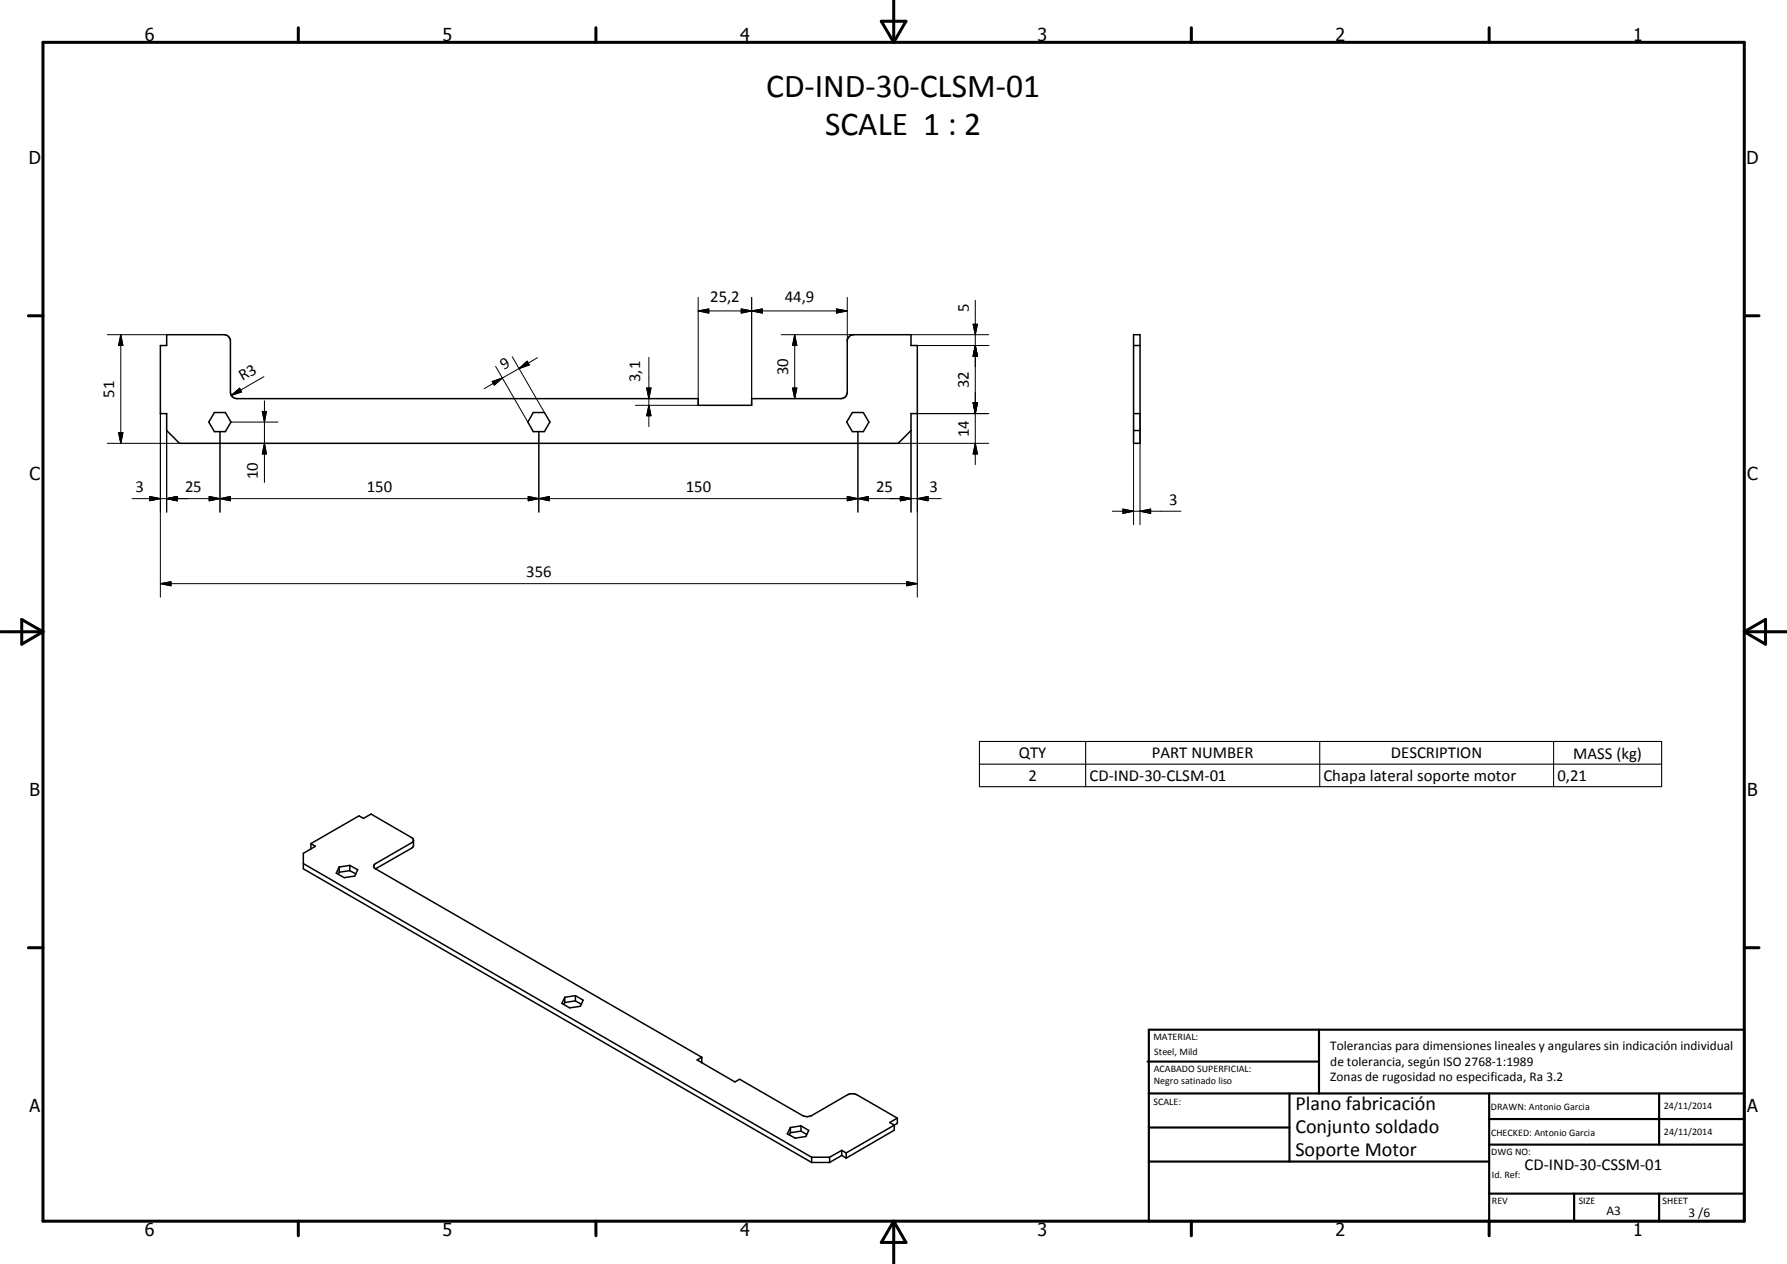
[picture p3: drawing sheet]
<svg xmlns="http://www.w3.org/2000/svg" width="420mm" height="297mm" viewBox="0 0 420 297" stroke-linecap="round" stroke-linejoin="round" font-family="sans-serif">
<g fill="none" stroke="#000" stroke-width=".35">
<path d="M39.2 78.7h13.8a1.43 1.43 0 0 1 1.2 1.2v12.3a1.52 1.52 0 0 0 1.5 1.5h108.5v1.5h12.5v-1.5h21a1.45 1.45 0 0 0 1.5-1.5l.1-12.6a1.45 1.45 0 0 1 1.4-.9h13.5v2.5h1.5v16h-1.5v4l-3 3h-169l-3-3v-4h-1.5v-16h1.5zM266.5 78.7h1.5v25.5h-1.5zM50.4 96.9h2.6l1.3 2.3-1.3 2.2h-2.6l-1.3-2.2zM125.4 96.9h2.6l1.3 2.3-1.3 2.2h-2.6l-1.3-2.2zM200.4 96.9h2.6l1.3 2.3-1.3 2.2h-2.6l-1.3-2.2zM266.5 97.2h1.5M266.5 81.2h1.5M266.5 101.2h1.5M73.1 198.2l1.1 .7-2.9 1.6v3.7l119.5 69M73.1 198.2v1.3M97.2 197.4v1.3l-.4 .6-8.5 4.9M97.2 197.4l-.4-.6-9.6-5.5-1.7 1-1.1-.6-11.3 6.5"/>
<path d="M97.2 197.4l-.4 .6-8.5 4.9a.64 .64 0 0 0-.5 .7 .64 .64 0 0 0 .5 .6M71.3 202.9l119.5 69M79.7 205l-.2 .4M79.7 203.8v1.2M82.2 204.6l1.4 .8M82.2 204.6l-2.5 .4M82.2 203.4l1.9 1-.7 1.5-2.5 .3-1.8-1 .6-1.4M82.2 203.4v1.2M82.2 203.4l-2.5 .4M88.3 204.2l76.7 44.3M132.8 235.6l-.3 .5M132.8 234.4v1.2"/>
<path d="M135.3 235.2l-2.5 .4M135.3 235.2l1.4 .8M135.3 234v1.2M135.3 234l-2.5 .4M135.3 234l1.8 1-.6 1.5-2.6 .4-1.8-1.1 .7-1.4M165 248.5l-1.1 .6 8.9 5.2 1.1-.7 15.3 8.7 .6 .1 1-.2 8.5-4.9a2.42 2.42 0 0 1 2.2 0l9.5 5.5M165 248.5l-.1 1.2M185.8 266.2l-.2 .5M185.8 265v1.2M188.3 265.8l-2.5 .4M188.3 265.8l1.4 .8M188.3 264.6v1.2"/>
<path d="M188.3 264.6l-2.5 .4M188.3 264.6l1.8 1-.6 1.5-2.5 .4-1.9-1.1 .7-1.4M190.8 273.2h4.3M190.8 271.9h4.3M190.8 271.9v1.3M195.1 271.9v1.3M197.9 271.5l-2.8 1.7M197.9 270.3l-2.8 1.6M197.9 271.5l1.1 .7M197.9 270.3l1.1 .6M197.9 270.3v1.2M199 270.9v1.3"/>
<path d="M210.3 264.4v1.2l-11.3 6.6M210.3 264.4l-11.3 6.5M211 262.8v1.2l-.7 .4M211 262.8l-1.8 1 1.1 .6"/>
</g>
<g fill="none" stroke="#000" stroke-width=".71">
<path d="M10.1 9.9h400v277.1h-400zM70.1 6.5v3.4M140.1 6.5v3.4M207.2 5h5.8l-2.9 4.9zM210.1 0v9.9M280.1 6.5v3.4M350.1 6.5v3.4M6.7 74.2h3.4M410.1 74.2h3.5M.1 148.5h10M5.1 145.6l5 2.9-5 2.9zM410.1 148.5h10"/>
<path d="M410.1 148.5l5-2.9v5.8zM6.7 222.7h3.4M410.1 222.7h3.5M70.1 287v3.4M140.1 287v3.4M210.1 287v10M210.1 287l2.9 5h-5.8zM280.1 287v3.4M350.1 287v3.4"/>
</g>
<g fill="none" stroke="#000" stroke-width=".51">
<path d="M269.8 249.5h40.3M270.1 242h140v45h-140zM270.1 257h140M303.2 257v16M310.1 242v15M350.1 257v30M390.1 257v12M270.1 265h33.1M270.1 273h80M350.1 269h60M350.1 263h60M350.1 280.5h60"/>
<path d="M370.1 280.5v6.5M390.1 280.5v6.5"/>
</g>
<path d="M230.3 174.2h160.4v10.7h-160.4zM230.3 179.6h160.4M255.3 174.2v10.7M310.3 174.2v10.7M365.3 174.2v10.7" fill="none" stroke="#000" stroke-width=".25"/>
<g fill="none" stroke="#000" stroke-width=".24">
<path d="M25.2 78.7h14M28.4 78.7l.5 2.5h-1zM28.4 78.7v25.5M164.2 73.1l2.5-.5v1zM164.2 73.1h35M164.2 69.9v25.3h-14.8M174.3 72.6l2.4 .5-2.4 .5zM176.7 73.1l2.5-.5v1zM176.7 69.9v25.3M183.7 78.7h17M186.8 78.7l.6 2.5h-1.1zM186.8 78.7v15"/>
<path d="M196.7 72.6l2.5 .5-2.5 .5zM199.2 69.9v10.3M214.2 78.7h18.3M228.8 76.2h1l-.5 2.5zM229.3 70.6v38.6M37.7 97.2v43.1M54.3 99.2h11.1M54.4 92.9l1.9-1.7 .5 .9zM55.7 92.2h.1M55.7 92.2l.8-.5-2.1 1.2M61.7 96.7h.9l-.4 2.5zM62 88.5l-6.3 3.7"/>
<path d="M62.2 94.2v19.2M115.7 89.7l2.4-.9-1.9 1.7zM116.5 86.1l7.6 13.1M118.1 88.8l-4.3 2.6M120.4 83.8l7.6 13.1M122 86.6l1.9-1.7 .5 .9zM122 86.6l-3.9 2.2M126.4 84.1l-4.4 2.5M152 91.2h1.1l-.5 2.5zM152.6 95.2l.5 2.5h-1.1zM152.6 84v16.2M186.3 91.2h1.1l-.6 2.5z"/>
<path d="M215.7 81.2h16.8M228.8 94.7h1l-.5 2.5zM229.3 81.2l.5 2.5h-1zM232.5 97.2h-16.8v43.1M266.5 97.2v26.1M268 97.2v26.1M25.2 104.2h17M27.9 101.7h1l-.5 2.5zM31.1 117.2h190.2M35.2 116.7l2.5 .5-2.5 .5zM39.2 117.2l2.5-.5v1zM39.2 101.2v19.2"/>
<path d="M49.2 116.7l2.5 .5-2.5 .5zM51.7 117.2l2.5-.5v1zM51.7 101.4v19M62.2 104.2l.4 2.5h-.9zM124.2 116.7l2.5 .5-2.5 .5zM124.2 116.7l5 1v-1l-5 1zM126.7 117.2l2.5-.5v1zM126.7 101.4v19M199.2 116.7l2.5 .5-2.5 .5zM199.2 116.7l5 1v-1l-5 1zM201.7 117.2l2.5-.5v1zM201.7 101.4v19"/>
<path d="M211.2 104.2h21.3M211.7 116.7l2.5 .5-2.5 .5zM214.2 101.2v19.2M215.7 117.2l2.5-.5v1zM229.3 104.2l.5 2.5h-1zM264 119.6l2.5 .5-2.5 .5zM37.7 137.2l2.5-.5v1zM37.7 137.2h178M213.2 136.7l2.5 .5-2.5 .5zM261.5 120.1h16.2M268 120.1l2.5-.5v1z"/>
</g>
<g fill="#000">
<path d="M164.2 73.1l2.5-.5v1zM174.3 72.6l2.4 .5-2.4 .5zM176.7 73.1l2.5-.5v1zM196.7 72.6l2.5 .5-2.5 .5zM228.8 76.2h1l-.5 2.5zM28.4 78.7l.5 2.5h-1zM54.4 92.9l1.9-1.7 .5 .9zM61.7 96.7h.9l-.4 2.5zM115.7 89.7l2.4-.9-1.9 1.7zM122 86.6l1.9-1.7 .5 .9zM152 91.2h1.1l-.5 2.5zM152.6 95.2l.5 2.5h-1.1z"/>
<path d="M186.3 91.2h1.1l-.6 2.5zM186.8 78.7l.6 2.5h-1.1zM228.8 94.7h1l-.5 2.5zM229.3 81.2l.5 2.5h-1zM27.9 101.7h1l-.5 2.5zM35.2 116.7l2.5 .5-2.5 .5zM39.2 117.2l2.5-.5v1zM49.2 116.7l2.5 .5-2.5 .5zM51.7 117.2l2.5-.5v1zM62.2 104.2l.4 2.5h-.9zM124.2 116.7l2.5 .5-2.5 .5zM126.7 117.2l2.5-.5v1z"/>
<path d="M199.2 116.7l2.5 .5-2.5 .5zM201.7 117.2l2.5-.5v1zM211.7 116.7l2.5 .5-2.5 .5zM215.7 117.2l2.5-.5v1zM229.3 104.2l.5 2.5h-1zM268 120.1l2.5-.5v1zM37.7 137.2l2.5-.5v1zM213.2 136.7l2.5 .5-2.5 .5zM264 119.6l2.5 .5-2.5 .5z"/>
</g>
<g font-size="7.9">
<text x="180.1" y="22.8">CD-IND-30-CLSM-01</text>
<text x="194" y="31.8">SCALE 1 : 2</text>
</g>
<g font-size="4.7">
<text x="304.6" y="260.8">Plano fabricación</text>
<text x="304.6" y="266.2">Conjunto soldado</text>
<text x="304.6" y="271.6">Soporte Motor</text>
</g>
<g font-size="4.2">
<text x="34" y="9.6">6</text>
<text x="104" y="9.6">5</text>
<text x="174" y="9.6">4</text>
<text x="244" y="9.6">3</text>
<text x="314" y="9.6">2</text>
<text x="384" y="9.6">1</text>
<text x="6.8" y="38.7">D</text>
<text x="410.6" y="38.7">D</text>
<text x="7" y="112.9">C</text>
<text x="410.8" y="112.9">C</text>
<text x="7" y="187.1">B</text>
<text x="410.8" y="187.1">B</text>
<text x="7" y="261.4">A</text>
<text x="410.8" y="261.4">A</text>
<text x="34" y="290.4">6</text>
<text x="104" y="290.4">5</text>
<text x="174" y="290.4">4</text>
<text x="244" y="290.4">3</text>
<text x="314" y="290.4">2</text>
<text x="384" y="290.4">1</text>
</g>
<g font-size="3.9">
<text x="167" y="71">25,2</text>
<text x="184.5" y="71">44,9</text>
<text x="227.8" y="73.4" transform="rotate(-90 227.8 73.4)">5</text>
<text x="57.1" y="89.6" transform="rotate(-30 57.1 89.6)">R3</text>
<text x="118.5" y="86.9" transform="rotate(-30 118.5 86.9)">9</text>
<text x="150.5" y="89.7" transform="rotate(-90 150.5 89.7)">3,1</text>
<text x="185.3" y="88.2" transform="rotate(-90 185.3 88.2)">30</text>
<text x="26.9" y="93.4" transform="rotate(-90 26.9 93.4)">51</text>
<text x="227.8" y="91.2" transform="rotate(-90 227.8 91.2)">32</text>
<text x="227.8" y="102.7" transform="rotate(-90 227.8 102.7)">14</text>
<text x="60.7" y="112.6" transform="rotate(-90 60.7 112.6)">10</text>
<text x="31.8" y="115.7">3</text>
<text x="43.5" y="115.7">25</text>
<text x="86.2" y="115.7">150</text>
<text x="161.2" y="115.7">150</text>
<text x="206" y="115.7">25</text>
<text x="218.6" y="115.7">3</text>
<text x="274.9" y="118.6">3</text>
<text x="123.7" y="135.6">356</text>
<text x="239.5" y="178.2">QTY</text>
<text x="270.8" y="178.2">PART NUMBER</text>
<text x="327" y="178.2">DESCRIPTION</text>
<text x="369.9" y="178.3">MASS (kg)</text>
<text x="241.8" y="183.5">2</text>
<text x="256.1" y="183.5">CD-IND-30-CLSM-01</text>
<text x="311.2" y="183.6">Chapa lateral soporte motor</text>
<text x="366.2" y="183.5">0,21</text>
<text x="358.5" y="275">CD-IND-30-CSSM-01</text>
</g>
<g font-size="3.1">
<text x="312.7" y="246.8">Tolerancias para dimensiones lineales y angulares sin indicación individual</text>
<text x="312.7" y="250.4">de tolerancia, según ISO 2768-1:1989</text>
<text x="312.7" y="254">Zonas de rugosidad no especificada, Ra 3.2</text>
<text x="377.7" y="285.6">A3</text>
<text x="397" y="285.9">3 /6</text>
</g>
<g font-size="2.4">
<text x="271.2" y="244.4">MATERIAL:</text>
<text x="271.3" y="252">ACABADO SUPERFICIAL:</text>
<text x="271.4" y="247.9">Steel, Mild</text>
<text x="271.3" y="254.6">Negro satinado liso</text>
<text x="271.2" y="259.7">SCALE:</text>
<text x="350.6" y="260.9">DRAWN: Antonio Garcia</text>
<text x="391.2" y="260.6">24/11/2014</text>
<text x="350.6" y="267">CHECKED: Antonio Garcia</text>
<text x="391.2" y="266.7">24/11/2014</text>
<text x="350.6" y="271.4">DWG NO:</text>
<text x="350.8" y="276.9">Id. Ref:</text>
<text x="350.8" y="282.8">REV</text>
<text x="371.2" y="282.9">SIZE</text>
<text x="390.9" y="282.9">SHEET</text>
</g>
</svg>
